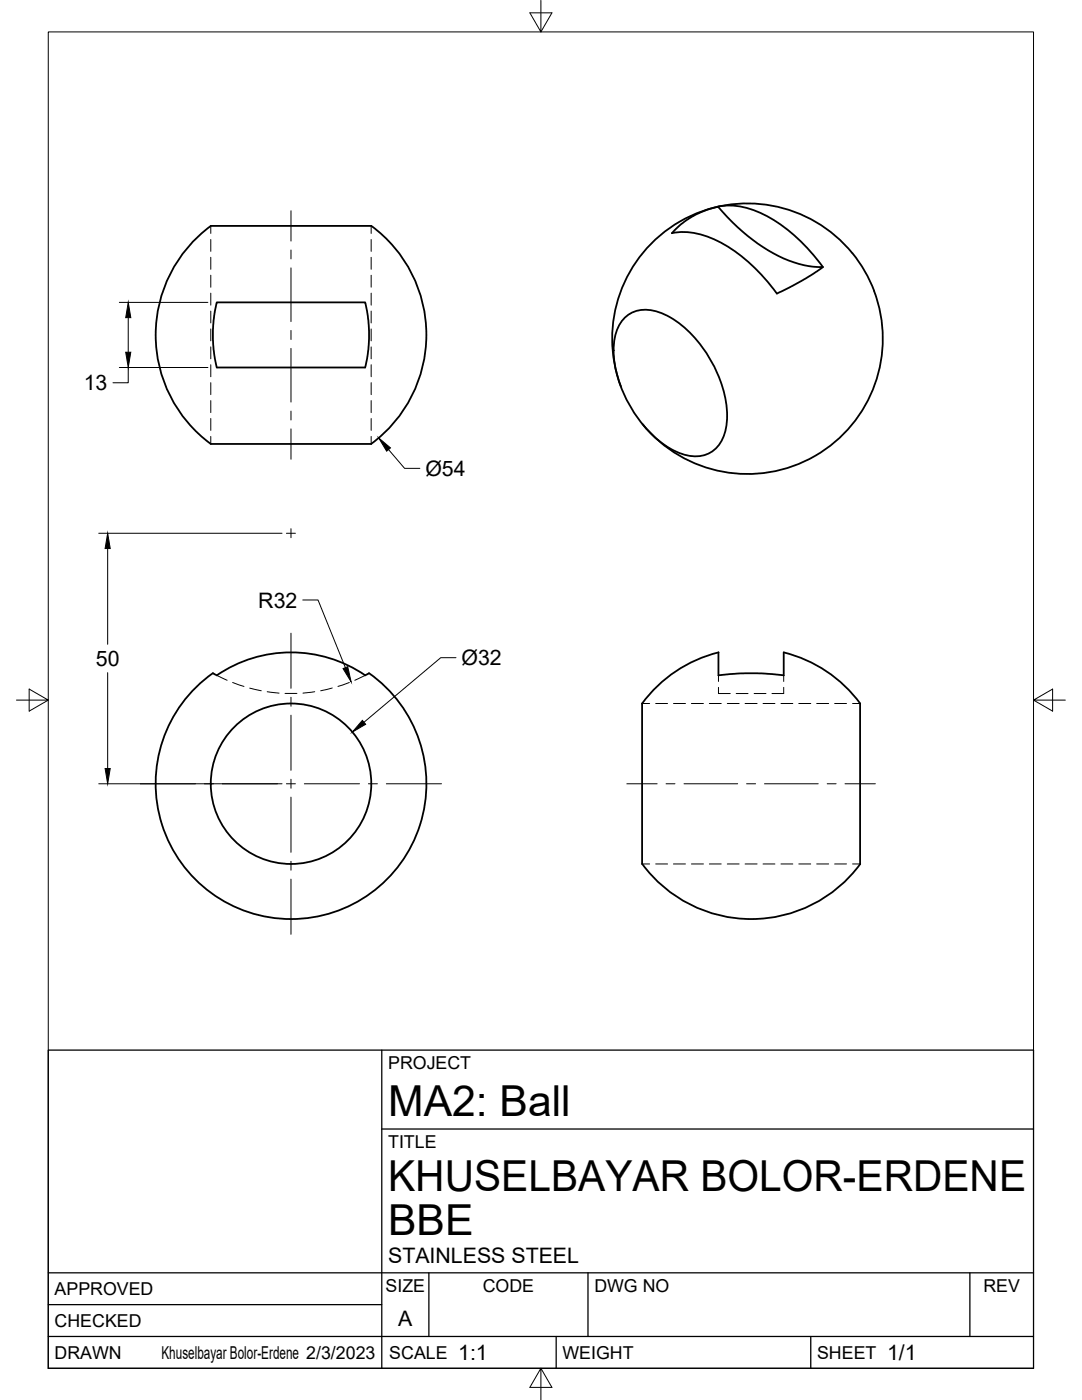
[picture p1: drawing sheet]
<svg xmlns="http://www.w3.org/2000/svg" width="216mm" height="279mm" viewBox="0 0 216 279" stroke-linecap="round" stroke-linejoin="round" font-family="sans-serif">
<!-- layer: Visible -->
<g fill="none" stroke="#000" stroke-width=".36">
<path d="M74.1 45.1a26.9 26.9 0 0 1-.2 43.5h-31.7a26.8 26.8 0 0 1 0-43.5h31.9M143.3 41.2a15 15 0 0 1 10.4 2.3 35.2 35.2 0 0 1 10.5 9.8M155 58.6a32.4 32.4 0 0 0-13.2-11.1 13.3 13.3 0 0 0-7.7-1l1.2-1.2a17.6 17.6 0 0 1 8-4 34.7 34.7 0 0 0 16.1 11.4l2 .4 2.8 .2-4 2.6-5.2 2.7M43.3 60.3h29.6l.5 2.9a26.4 26.4 0 0 1-.5 10.1h-29.6l-.6-2.8a26.4 26.4 0 0 1 .6-10.2zM123.9 77.2a27 27 0 0 1 26.7-36.6 27 27 0 0 1 22.6 39.3 27 27 0 0 1-45 4.7M124.9 63.2a6.7 6.7 0 0 1 7.5-.5 23.4 23.4 0 0 1 11.1 12.8 17 17 0 0 1 .9 11.5 6 6 0 0 1-8 3.7 19.8 19.8 0 0 1-10.2-8.9 22.7 22.7 0 0 1-3.7-13.4 8.1 8.1 0 0 1 2.4-5.2zM42.5 134.4a27 27 0 0 0-4.6 40 27 27 0 0 0 40.3 0 27 27 0 0 0-4.5-40M42.5 134.4l.7 .3a26.4 26.4 0 0 1 29.7 .1M73.6 134.4l-.7 .4M171.6 140.4v32M171.7 140.4a27.1 27.1 0 0 0-15.3-10.2v4.6l-5.3-.4h-4.1l-3.6 .4v-4.6a26.2 26.2 0 0 0-15.3 10.4v31.8M128.1 172.4a27 27 0 0 0 43.6 0"/>
<circle cx="58.1" cy="156.4" r="16"/>
</g>
<!-- layer: Hidden -->
<g fill="none" stroke="#000" stroke-width=".2">
<path d="M42.1 45.1v1.5M42.1 47.8v2.4M42.1 51.4v2.3M42.1 54.9v2.4M42.1 58.5v2.4M74.1 45.1v1.5M74.1 47.8v2.4M74.1 51.4v2.3M74.1 54.9v2.4M74.1 58.5v2.4M42.1 62.1v2.4M42.1 65.7v2.3"/>
<path d="M42.1 69.2v2.4M42.1 72.8v2.4M42.1 76.4v2.4M42.1 79.9v2.4M74.1 62.1v2.4M74.1 65.7v2.3M74.1 69.2v2.4M74.1 72.8v2.4M74.1 76.4v2.4M74.1 79.9v2.4M42.1 83.5v2.4M42.1 87.1v1.5"/>
<path d="M74.1 83.5v2.4M74.1 87.1v1.5M43.3 134.8l2 1M46.4 136.2l2.3 .8M49.8 137.3l2.3 .6M53.3 138l2.4 .3M56.9 138.4h2.3M62.8 138l-2.3 .3M66.3 137.3l-2.3 .6M69.7 136.2l-2.3 .8M72.9 134.8l-2.1 1M143.4 137.2v1.2h2.3"/>
<path d="M143.4 134.8v1.2M146.9 138.4h2.4M150.5 138.4h2.3M156.4 134.8v1.2M156.4 137.2v1.2h-2.4M128.1 140.4h1.5M130.8 140.4h2.4M134.4 140.4h2.4M138 140.4h2.4M141.5 140.4h2.4M145.1 140.4h2.4M148.7 140.4h2.4"/>
<path d="M152.3 140.4h2.3M155.8 140.4h2.4M159.4 140.4h2.4M163 140.4h2.4M166.5 140.4h2.4M170.1 140.4h1.5M128.1 172.4h1.5M130.8 172.4h2.4M134.4 172.4h2.4M138 172.4h2.4M141.5 172.4h2.4M145.1 172.4h2.4"/>
<path d="M148.7 172.4h2.4M152.3 172.4h2.3M155.8 172.4h2.4M159.4 172.4h2.4M163 172.4h2.4M166.5 172.4h2.4M170.1 172.4h1.5"/>
</g>
<!-- layer: Border -->
<path d="M9.6 6.4h196.6v266.7h-196.6zM107.9 0v6.4l-2.2-3.8h4.4l-2.2 3.8M3.3 139.7h6.3l-3.8-2.2v4.4l3.8-2.2M206.2 139.7l3.8 2.2v-4.4l-3.8 2.2h6.4M107.9 273.1l2.2 3.8h-4.4l2.2-3.8v6.3" fill="none" stroke="#000" stroke-width=".2"/>
<!-- layer: Titleblock -->
<path d="M9.6 209.6h196.6v63.5h-196.6zM76.2 209.6v63.5M76.2 225.3h130M9.6 254h196.6M85.6 254v12.7M117.3 254v12.7M193.5 254v12.7M9.6 266.7h196.6M9.6 260.4h66.6M111 266.7v6.4M161.8 266.7v6.4" fill="none" stroke="#000" stroke-width=".25"/>
<!-- layer: FD_Dimensions -->
<path d="M23.8 60.3h17.7M23.8 73.3h17.7M25.6 73.3v3.1h-3.1M25.6 63.4v6.9M77.5 89.7l3.2 3.8h3.1M19.7 106.4h36.6M21.5 109.5v19.1M60.4 119.7h3.1l5.4 13.5M21.5 134.2v19.2M91 131.3h-3.1l-15.3 12.8M19.7 156.4h36.6" fill="none" stroke="#000" stroke-width=".2"/>
<path d="M25.6 60.3l.5 3.1h-1zM25.1 70.3h1l-.5 3zM75.6 87.4l2.3 2-.7 .6zM21.5 106.4l.5 3.1h-1zM68.5 133.4l.9-.3 .7 3zM21 153.4h1l-.5 3zM72.3 143.8l.7 .7-2.7 1.6z" fill="#000" stroke="#000" stroke-width=".2"/>
<!-- layer: Smart Centers -->
<g fill="none" stroke="#000" stroke-width=".2">
<path d="M58.1 42.1v6M58.1 49.9v1.8M58.1 53.5v10.7M58.1 66v1.8M58.1 69.5v10.7M58.1 82v1.8M58.1 85.6v6.1M57.1 106.4h1.8M58.1 105.5v1.8M58.1 126.4v11M58.1 139.1v1.8M28 156.4h11"/>
<path d="M40.8 156.4h1.8M44.4 156.4h11M57.1 156.4h1.8M58.1 142.7v11M58.1 155.5v1.8M58.1 159.1v11M60.7 156.4h11M73.5 156.4h1.8M77.1 156.4h11M125.1 156.4h6M132.9 156.4h1.8M136.5 156.4h10.7"/>
<path d="M149 156.4h1.8M152.5 156.4h10.8M165.1 156.4h1.7M168.6 156.4h6.1M58.1 171.9v1.8M58.1 175.5v11"/>
</g>
<g font-size="8.5">
<text x="77.4" y="222.8">MA2: Ball</text>
<text x="77.4" y="237.8">KHUSELBAYAR BOLOR-ERDENE</text>
<text x="77.4" y="246.4">BBE</text>
</g>
<g font-size="4.3">
<text x="16.7" y="77.9">13</text>
<text x="84.9" y="95">Ø54</text>
<text x="51.5" y="121.2">R32</text>
<text x="19.1" y="132.9">50</text>
<text x="92.1" y="132.7">Ø32</text>
<text x="77.4" y="252">STAINLESS STEEL</text>
<text x="79.5" y="264.5">A</text>
<text x="91.4" y="271.4">1:1</text>
<text x="177" y="271.4">1/1</text>
</g>
<g font-size="3.5">
<text x="77.4" y="213.4">PROJECT</text>
<text x="77.4" y="229.1">TITLE</text>
<text x="76.9" y="257.8">SIZE</text>
<text x="96.3" y="257.8">CODE</text>
<text x="118.6" y="257.8">DWG NO</text>
<text x="196.2" y="257.8">REV</text>
<text x="10.9" y="258.5">APPROVED</text>
<text x="10.9" y="264.8">CHECKED</text>
<text x="10.9" y="271.2">DRAWN</text>
<text x="32.2" y="271.2">Khuselbayar Bolor-Erdene 2/3/2023</text>
<text x="77.7" y="271.2">SCALE</text>
<text x="112.2" y="271.2">WEIGHT</text>
<text x="163" y="271.2">SHEET</text>
</g>
</svg>
